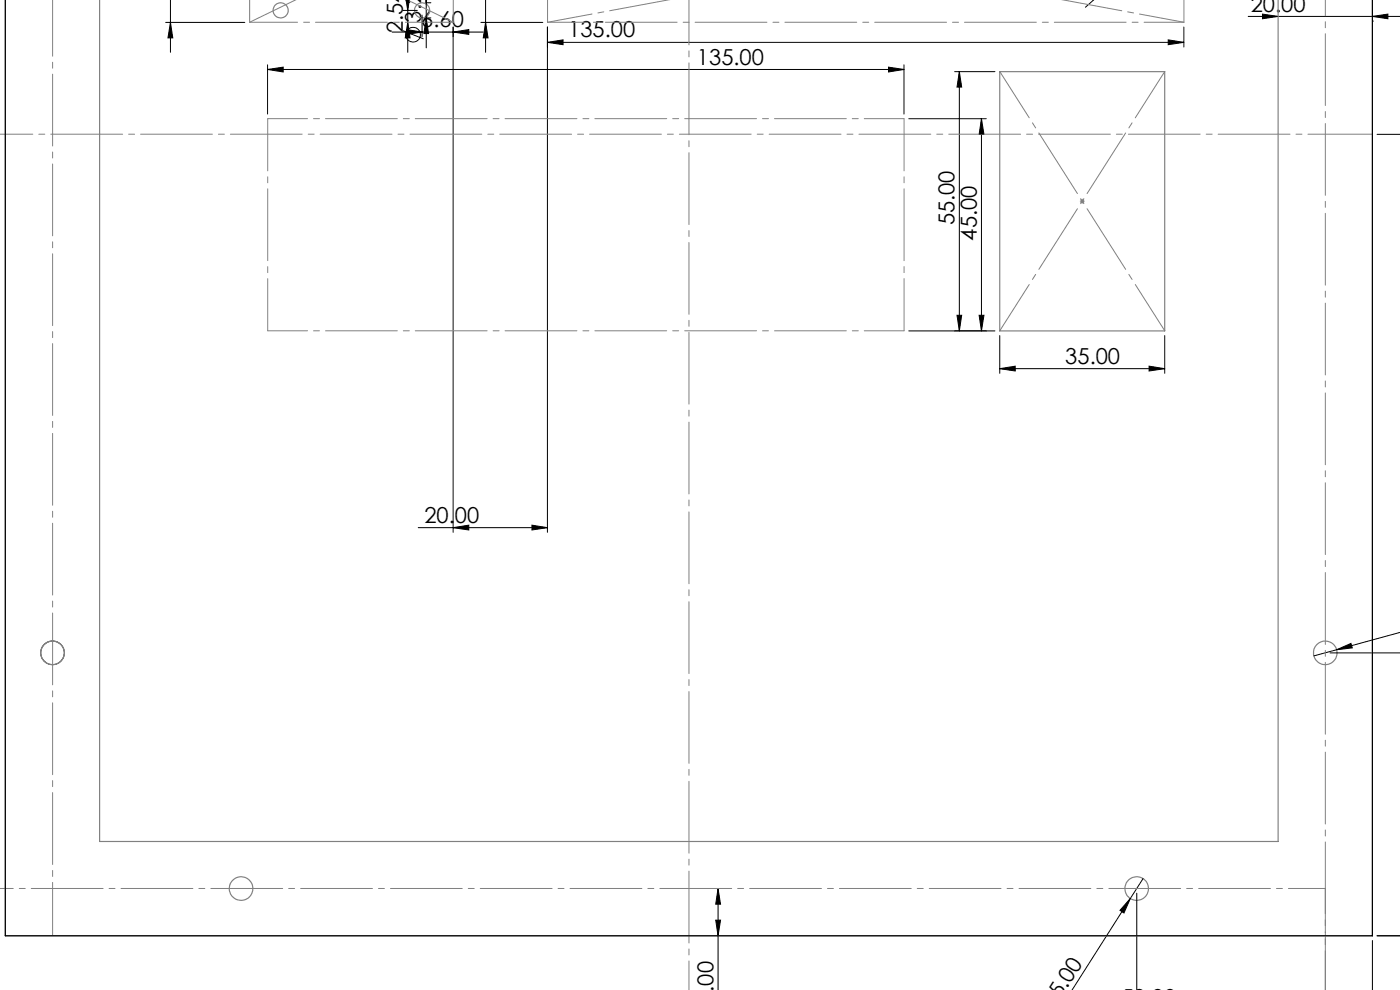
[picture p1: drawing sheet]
<svg xmlns="http://www.w3.org/2000/svg" width="297mm" height="210mm" viewBox="0 0 297 210" stroke-linecap="round" stroke-linejoin="round" font-family="sans-serif">
<g fill="none" stroke="#000" stroke-width=".21">
<path d="M36.2 0v11.1M86.5 0v11.1M86.8 -.1l-.3 2.3-.4-2.2M90.3 -.1l.1 .7 .1-.6M90.4 -.1v10.3M103 -.1v11.2M232.1 0l-1.8 1.5M35.1 4.8h16.8M36.2 4.8l.5 3.2h-1.1zM56.8 14.7l3.3-.5v1.1zM56.8 13.7v10.5M56.8 14.7h135"/>
<path d="M83.2 6.8h19.3M85.4 6.5l4.5 1.7M85.5 2.2h3M86.3 6.3l3.2 .5-3.2 .5zM86.5 4.8l.5 3.2h-1zM89.5 3.2v4.6M90.4 3.8l.5 3.3h-1zM90.6 3.8h.8M90.6 .6h.8M96.1 6.8l3.3-.5v1zM96.1 5.7v107.2M102 4.8h13.1"/>
<path d="M103 4.8l.5 3.2h-1zM116.1 9l3.4-.5v1zM116.1 5.7v107.2M116.1 9h135M188.5 14.2l3.3 .5-3.3 .6zM191.8 13.7v10.5M202.5 15.2h8.6M203.5 15.2v55M203.5 15.2l.5 3.3h-1zM247.8 8.5l3.3 .5-3.3 .5zM251.1 5.7v4.3M264.8 3.5h32.3"/>
<path d="M267.8 3l3.3 .5-3.3 .5zM271.1 2.5h.1M291.1 3.5l3.3-.5v1zM291.1 4.5h.1M192.8 25.2h16.4M208.2 25.2l.5 3.3h-1zM208.2 25.2v45M292.1 28.5h5M203 66.9h1l-.5 3.3zM207.7 66.9h1l-.5 3.3zM211.1 70.2h-18.3M212.1 78.2l3.3-.5v1z"/>
<path d="M212.1 71.2v8M212.1 78.2h35M243.8 77.7l3.3 .5-3.3 .5zM247.1 71.2v8M88.7 111.9h27.4M96.1 111.9l3.3-.5v1zM112.9 111.4l3.2 .5-3.2 .5zM282.2 138.5h14.9M283.6 137.8l3-1.3 .3 .9zM297.1 134.1l-18.4 5M151.8 195.2h1.1l-.6 3.3zM152.3 188.5v21.6"/>
<path d="M152.3 188.5l.6 3.3h-1.1zM239.8 190.6l-1.4 3.1-.8-.6zM239.8 190.6l-12.4 19.5M241.2 189.5v20.6M242.5 186.4l-2.7 4.2M291.1 199.5v10.6M292.1 198.5h5"/>
<circle cx="87.6" cy="7.4" r="1.56"/>
</g>
<path d="M229.1 42.7h1M229.2 42.3l.7 .7M229.6 42.2v1M229.9 42.3l-.7 .7" fill="none" stroke="#808080" stroke-width=".21"/>
<g fill="none" stroke="#808080" stroke-width=".25">
<path d="M1.1 -.1v198.6h290v-198.6M21.1 -.1v178.6h250v-178.6M212.1 15.2h35v55h-35z"/>
<circle cx="59.5" cy="2.2" r="1.61"/>
<circle cx="89.5" cy="2.2" r="1.6"/>
<circle cx="11.1" cy="138.5" r="2.49"/>
<circle cx="11.1" cy="138.5" r="2.5"/>
<circle cx="281.1" cy="138.5" r="2.49"/>
<circle cx="51.1" cy="188.5" r="2.5"/>
<circle cx="241.1" cy="188.5" r="2.49"/>
</g>
<path d="M212.1 70.2l35-55M247.1 70.2l-35-55" fill="none" stroke="#808080" stroke-width=".21" stroke-dasharray="15.2 1.3 1.3 1.3" stroke-dashoffset="3.6"/>
<path d="M141.9 -.1l-25.7 4.8M225.4 -.1l25.8 4.8" fill="none" stroke="#808080" stroke-width=".21" stroke-dasharray="15.2 1.3 1.3 1.3" stroke-dashoffset="5.6"/>
<path d="M53 4.7l9.8-4.7M96.2 4.7l-9.9-4.7" fill="none" stroke="#808080" stroke-width=".21" stroke-dasharray="15.2 1.3 1.3 1.3" stroke-dashoffset="2.7"/>
<path d="M291.2 28.5h-291.3" fill="none" stroke="#808080" stroke-width=".21" stroke-dasharray="15.2 1.3 1.3 1.3" stroke-dashoffset="1.6"/>
<path d="M146.2 -.1v210.2" fill="none" stroke="#808080" stroke-width=".21" stroke-dasharray="15.2 1.3 1.3 1.3" stroke-dashoffset="4.7"/>
<path d="M56.8 25.2v45M191.8 25.2v45" fill="none" stroke="#808080" stroke-width=".21" stroke-dasharray="15.2 1.3 1.3 1.3" stroke-dashoffset="4.2"/>
<path d="M251.2 4.7h-135M191.8 25.2h-135M191.8 70.2h-135" fill="none" stroke="#808080" stroke-width=".21" stroke-dasharray="15.2 1.3 1.3 1.3" stroke-dashoffset="6.8"/>
<path d="M116.2 -.1v4.8M251.2 -.1v4.8" fill="none" stroke="#808080" stroke-width=".21" stroke-dasharray="15.2 1.3 1.3 1.3" stroke-dashoffset="4.6"/>
<path d="M53 4.7v-4.7M96.2 4.7v-4.7" fill="none" stroke="#808080" stroke-width=".21" stroke-dasharray="15.2 1.3 1.3 1.3" stroke-dashoffset="6.6"/>
<path d="M96.2 4.7h-43.2" fill="none" stroke="#808080" stroke-width=".21" stroke-dasharray="15.2 1.3 1.3 1.3" stroke-dashoffset="5.1"/>
<path d="M11.2 198.5v-198.6" fill="none" stroke="#808080" stroke-width=".21" stroke-dasharray="15.2 1.3 1.3 1.3" stroke-dashoffset="4"/>
<path d="M281.2 -.1v210.2" fill="none" stroke="#808080" stroke-width=".21" stroke-dasharray="15.2 1.3 1.3 1.3" stroke-dashoffset="1.8"/>
<path d="M281.2 210.1v-21.6" fill="none" stroke="#808080" stroke-width=".21" stroke-dasharray="15.2 1.3 1.3 1.3" stroke-dashoffset="5.8"/>
<path d="M281.2 188.5h-281.3" fill="none" stroke="#808080" stroke-width=".21" stroke-dasharray="15.2 1.3 1.3 1.3" stroke-dashoffset="7.4"/>
<g fill="#000">
<path d="M283.6 137.8l3-1.3 .3 .9zM239.8 190.6l-1.4 3.1-.8-.6z"/>
<path d="M297.1 25.2v3.3zM185.7 -.1h1.1zM185.7 -.1h1.1zM239.7 -.1h1zM239.7 -.1h1zM208.2 25.2l.5 3.3h-1zM207.7 66.9h1l-.5 3.3zM102.5 -.1h1zM103 4.8l.5 3.2h-1zM86 -.1h1l-.5 2.3zM86.5 4.8l.5 3.2h-1zM133.9 -.1h1.1zM133.9 -.1h1.1zM47.2 -.1h1zM47.2 -.1h1zM42.9 -.1h1.1zM42.9 -.1h1.1zM152.3 188.5l.6 3.3h-1.1zM151.8 195.2h1.1l-.6 3.3zM297.1 138.5v3.3zM297.1 195.2v3.3zM93.2 -.1h1zM93.2 -.1h1zM184.1 -.1h1.1zM184.1 -.1h1.1zM185.4 -.1h1zM185.4 -.1h1zM193.3 -.1h1zM193.3 -.1h1z"/>
<path d="M287.8 -.1h3.3zM1.1 -.1h3.3zM247.8 -.1h3.3zM201.2 -.1h3.2zM253.2 -.1h3.2zM245.9 -.1h3.2zM188.5 14.2l3.3 .5-3.3 .6zM56.8 14.7l3.3-.5v1.1zM243.8 77.7l3.3 .5-3.3 .5zM212.1 78.2l3.3-.5v1zM247.8 8.5l3.3 .5-3.3 .5zM116.1 9l3.4-.5v1zM92.9 -.1h3.2zM53 -.1h3.2zM271.1 -.1h3.3zM247.8 -.1h3.3zM112.9 111.4l3.2 .5-3.2 .5zM96.1 111.9l3.3-.5v1zM171.8 -.1h3.4zM117.2 -.1h3.2zM127.8 -.1h3.3zM41.1 -.1h3.3zM49.1 -.1h3.4zM39.8 -.1h3.3zM46.1 -.1h3.4zM37.9 -.1h3.2zM17.9 -.1h3.2zM1.1 -.1h3.3zM37.9 -.1h3.2zM21.1 -.1h3.3zM169.3 -.1h3.3zM121.8 -.1h3.3zM169.3 -.1h3.3zM121.8 -.1h3.3z"/>
<path d="M36.2 4.8l.5 3.2h-1.1zM35.6 -.1h1.1z"/>
<path d="M267.8 3l3.3 .5-3.3 .5zM291.1 3.5l3.3-.5v1zM247.8 -.1h3.3zM271.1 -.1h3.3zM86.3 6.3l3.2 .5-3.2 .5zM96.1 6.8l3.3-.5v1zM241.2 -.1h3.2zM287.8 -.1h3.3zM241.2 210.1h3.2zM287.8 210.1h3.3zM169.3 -.1h3.3zM175.2 -.1h3.2zM167.5 -.1h3.3zM171.8 -.1h3.4zM169.3 -.1h3.3zM175.2 -.1h3.2z"/>
<path d="M297.1 195.2v3.3zM203 66.9h1l-.5 3.3zM203.5 15.2l.5 3.3h-1zM90.4 3.8l.5 3.3h-1zM89.9 -.1h1l-.5 .7zM104.1 -.1h1zM104.1 -.1h1zM165.6 -.1h1zM165.6 -.1h1zM110.3 -.1h1zM110.3 -.1h1z"/>
</g>
<path d="M1.1 -.1v198.6h290v-198.6" fill="none" stroke="#000" stroke-width=".25"/>
<g font-size="4.7">
<text x="89.4" y="4.8" transform="rotate(-90 89.4 4.8)">3.2</text>
<text x="89.4" y="5.8">6.60</text>
<text x="265.3" y="2.5">20.00</text>
<text x="85.5" y="7.1" transform="rotate(-90 85.5 7.1)">2.54</text>
<text x="120.6" y="7.9">135.00</text>
<text x="147.9" y="13.7">135.00</text>
<text x="202.5" y="47.8" transform="rotate(-90 202.5 47.8)">55.00</text>
<text x="207.2" y="51" transform="rotate(-90 207.2 51)">45.00</text>
<text x="226" y="77.2">35.00</text>
<text x="90" y="110.9">20.00</text>
<text x="226.4" y="209.8" transform="rotate(-58 226.4 209.8)">.00</text>
<text x="151.3" y="210.3" transform="rotate(-90 151.3 210.3)">.00</text>
</g>
</svg>
